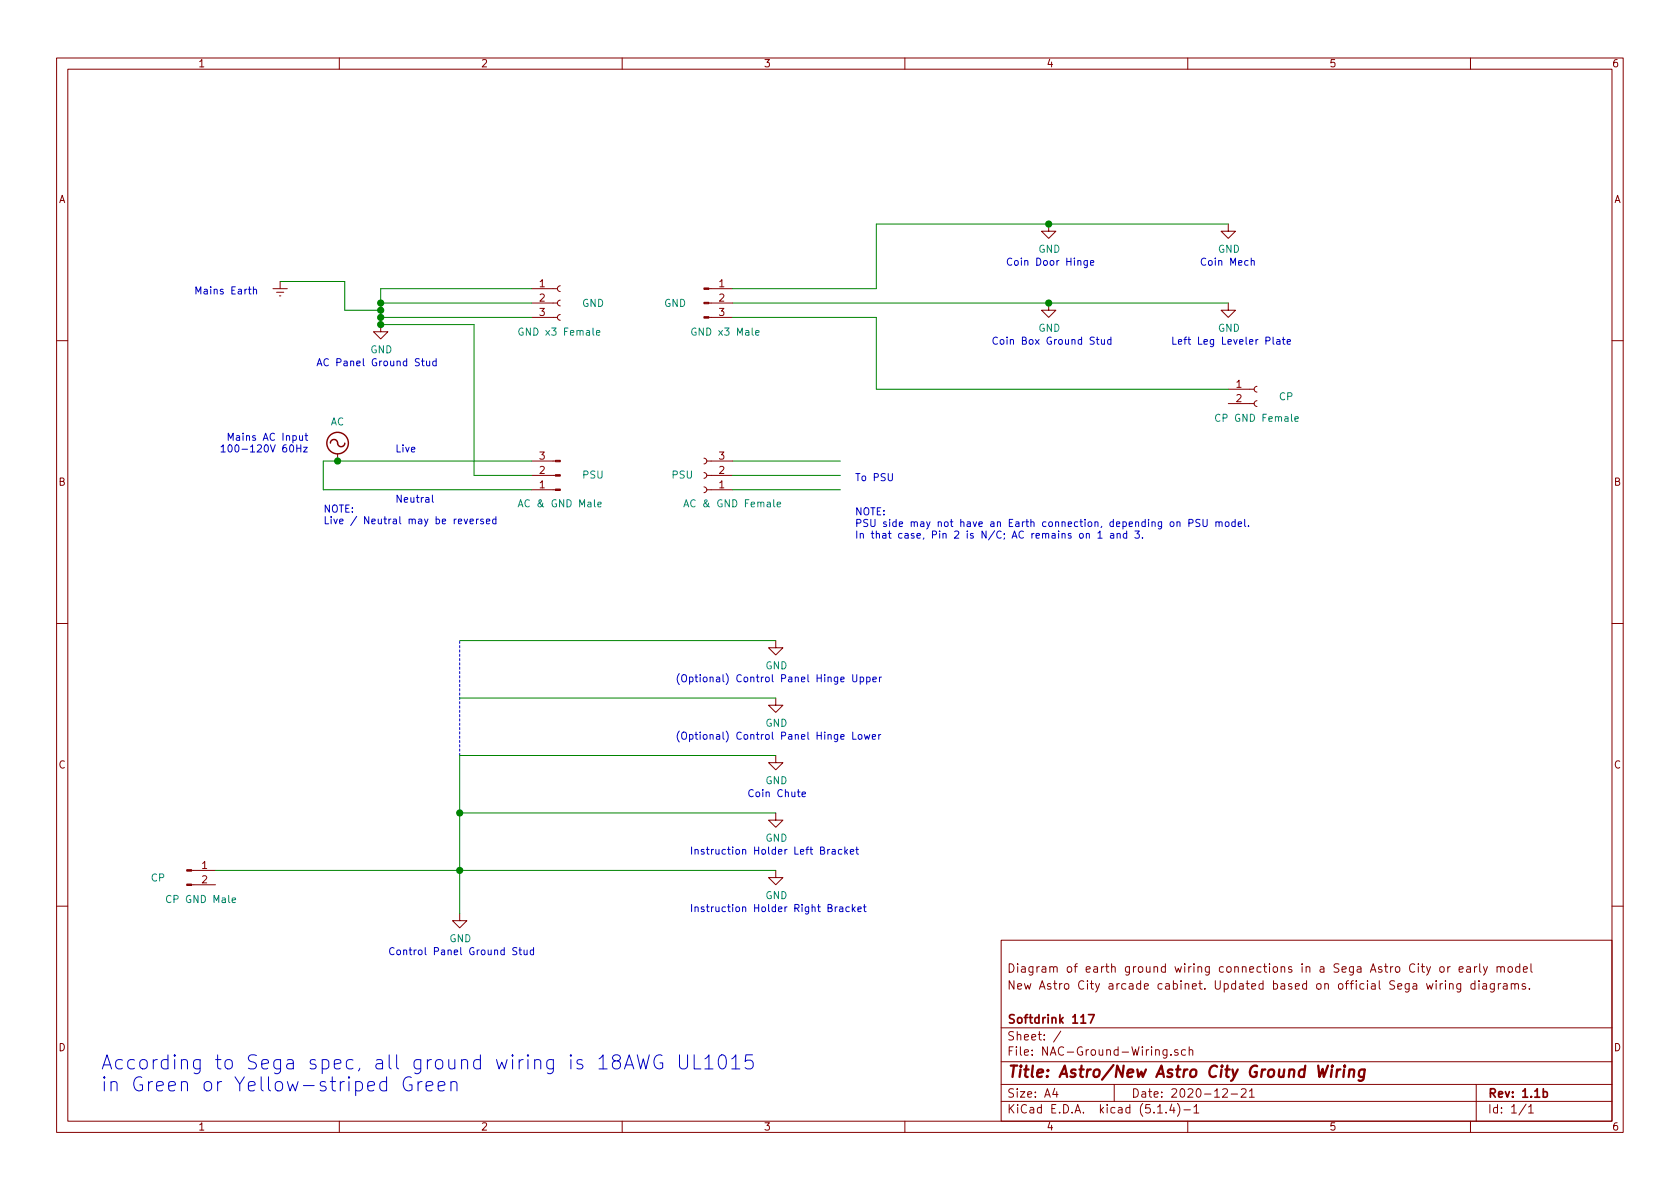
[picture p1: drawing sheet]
EESchema Schematic File Version 4
LIBS:NAC-Ground-Wiring-cache
EELAYER 30 0
EELAYER END
$Descr A4 11693 8268
encoding utf-8
Sheet 1 1
Title "Astro/New Astro City Ground Wiring"
Date "2020-12-21"
Rev "1.1b"
Comp "Softdrink 117"
Comment1 ""
Comment2 "New Astro City arcade cabinet. Updated based on official Sega wiring diagrams."
Comment3 "Diagram of earth ground wiring connections in a Sega Astro City or early model "
Comment4 ""
$EndDescr
$Comp
L power:AC #PWR?
U 1 1
P 2350 3200
F 0 "#PWR?" H 2350 3100 50  0001 C CNN
F 1 "AC" H 2350 3475 50  0000 C CNN
F 2 "" H 2350 3200 50  0001 C CNN
F 3 "" H 2350 3200 50  0001 C CNN
	1    2350 3200
	1    0    0    -1  
$EndComp
$Comp
L power:Earth #PWR?
U 1 1
P 1950 1950
F 0 "#PWR?" H 1950 1700 50  0001 C CNN
F 1 "Earth" H 1950 1800 50  0001 C CNN
F 2 "" H 1950 1950 50  0001 C CNN
F 3 "~" H 1950 1950 50  0001 C CNN
	1    1950 1950
	1    0    0    -1  
$EndComp
Wire Wire Line
	1950 1950 2400 1950
Wire Wire Line
	3300 3300 3700 3300
$Comp
L Connector:Conn_01x03_Female GND
U 1 1
P 3900 2100
F 0 "GND" H 4050 2100 50  0000 L CNN
F 1 "GND x3 Female" H 3600 1900 50  0000 L CNN
F 2 "" H 3900 2100 50  0001 C CNN
F 3 "~" H 3900 2100 50  0001 C CNN
	1    3900 2100
	1    0    0    -1  
$EndComp
$Comp
L Connector:Conn_01x03_Male GND
U 1 1
P 4900 2100
F 0 "GND" H 4700 2100 50  0000 C CNN
F 1 "GND x3 Male" H 5050 1900 50  0000 C CNN
F 2 "" H 4900 2100 50  0001 C CNN
F 3 "~" H 4900 2100 50  0001 C CNN
	1    4900 2100
	1    0    0    -1  
$EndComp
$Comp
L Connector:Conn_01x03_Female PSU
U 1 1
P 4900 3300
F 0 "PSU" H 5050 3300 50  0000 C CNN
F 1 "AC & GND Female" H 4700 3500 50  0000 C CNN
F 2 "" H 4900 3300 50  0001 C CNN
F 3 "~" H 4900 3300 50  0001 C CNN
	1    4900 3300
	-1   0    0    1   
$EndComp
$Comp
L power:GND #PWR?
U 1 1
P 8550 2100
F 0 "#PWR?" H 8550 1850 50  0001 C CNN
F 1 "GND" H 8555 1927 50  0000 C CNN
F 2 "" H 8550 2100 50  0001 C CNN
F 3 "" H 8550 2100 50  0001 C CNN
	1    8550 2100
	1    0    0    -1  
$EndComp
$Comp
L Connector:Conn_01x02_Female CP
U 1 1
P 8750 2700
F 0 "CP" H 8900 2650 50  0000 L CNN
F 1 "CP GND Female" H 8450 2500 50  0000 L CNN
F 2 "" H 8750 2700 50  0001 C CNN
F 3 "~" H 8750 2700 50  0001 C CNN
	1    8750 2700
	1    0    0    -1  
$EndComp
Wire Wire Line
	6100 2000 6100 1550
Wire Wire Line
	2350 3200 3700 3200
Wire Wire Line
	2350 3200 2250 3200
Wire Wire Line
	2250 3400 3700 3400
Wire Wire Line
	2250 3200 2250 3400
$Comp
L power:GND #PWR?
U 1 1
P 2650 2250
F 0 "#PWR?" H 2650 2000 50  0001 C CNN
F 1 "GND" H 2655 2077 50  0000 C CNN
F 2 "" H 2650 2250 50  0001 C CNN
F 3 "" H 2650 2250 50  0001 C CNN
	1    2650 2250
	1    0    0    -1  
$EndComp
Wire Wire Line
	2400 1950 2400 2150
Wire Wire Line
	2400 2150 2650 2150
Wire Wire Line
	2650 2150 2650 2200
Wire Wire Line
	2650 2150 2650 2100
Connection ~ 2650 2150
Wire Wire Line
	2650 2250 2650 2200
Connection ~ 2650 2250
Connection ~ 2650 2200
$Comp
L Connector:Conn_01x03_Male PSU
U 1 1
P 3900 3300
F 0 "PSU" H 3750 3300 50  0000 R CNN
F 1 "AC & GND Male" H 4200 3500 50  0000 R CNN
F 2 "" H 3900 3300 50  0001 C CNN
F 3 "~" H 3900 3300 50  0001 C CNN
	1    3900 3300
	-1   0    0    1   
$EndComp
Connection ~ 2350 3200
Text Notes 2200 2550 0    50   ~ 0
AC Panel Ground Stud
Wire Wire Line
	3300 2250 3300 3300
Text Notes 2150 3150 2    50   ~ 0
Mains AC Input\n100-120V 60Hz
Text Notes 1350 2050 0    50   ~ 0
Mains Earth
Wire Wire Line
	5100 3200 5850 3200
Wire Wire Line
	5100 3300 5850 3300
Wire Wire Line
	5100 3400 5850 3400
Text Notes 5950 3350 0    50   ~ 0
To PSU
$Comp
L power:GND #PWR?
U 1 1
P 7300 2100
F 0 "#PWR?" H 7300 1850 50  0001 C CNN
F 1 "GND" H 7305 1927 50  0000 C CNN
F 2 "" H 7300 2100 50  0001 C CNN
F 3 "" H 7300 2100 50  0001 C CNN
	1    7300 2100
	1    0    0    -1  
$EndComp
Wire Wire Line
	5100 2200 6100 2200
$Comp
L power:GND #PWR?
U 1 1
P 3200 6350
F 0 "#PWR?" H 3200 6100 50  0001 C CNN
F 1 "GND" H 3205 6177 50  0000 C CNN
F 2 "" H 3200 6350 50  0001 C CNN
F 3 "" H 3200 6350 50  0001 C CNN
	1    3200 6350
	1    0    0    -1  
$EndComp
$Comp
L power:GND #PWR?
U 1 1
P 5400 5250
F 0 "#PWR?" H 5400 5000 50  0001 C CNN
F 1 "GND" H 5405 5077 50  0000 C CNN
F 2 "" H 5400 5250 50  0001 C CNN
F 3 "" H 5400 5250 50  0001 C CNN
	1    5400 5250
	1    0    0    -1  
$EndComp
$Comp
L power:GND #PWR?
U 1 1
P 5400 5650
F 0 "#PWR?" H 5400 5400 50  0001 C CNN
F 1 "GND" H 5405 5477 50  0000 C CNN
F 2 "" H 5400 5650 50  0001 C CNN
F 3 "" H 5400 5650 50  0001 C CNN
	1    5400 5650
	1    0    0    -1  
$EndComp
$Comp
L power:GND #PWR?
U 1 1
P 5400 6050
F 0 "#PWR?" H 5400 5800 50  0001 C CNN
F 1 "GND" H 5405 5877 50  0000 C CNN
F 2 "" H 5400 6050 50  0001 C CNN
F 3 "" H 5400 6050 50  0001 C CNN
	1    5400 6050
	1    0    0    -1  
$EndComp
Text Notes 5200 5550 0    50   ~ 0
Coin Chute
Text Notes 4800 5950 0    50   ~ 0
Instruction Holder Left Bracket
Text Notes 4800 6350 0    50   ~ 0
Instruction Holder Right Bracket
Text Notes 2700 6650 0    50   ~ 0
Control Panel Ground Stud
Wire Wire Line
	3200 6350 3200 6050
Wire Wire Line
	5400 5650 3200 5650
Wire Wire Line
	5400 6050 3200 6050
Connection ~ 3200 6050
Wire Wire Line
	3200 6050 3200 5650
Wire Wire Line
	2650 2000 2650 2100
Connection ~ 2650 2100
Text Notes 2750 3150 0    50   ~ 0
Live
Text Notes 2750 3500 0    50   ~ 0
Neutral
Wire Wire Line
	5100 2100 7300 2100
Text Notes 8350 1850 0    50   ~ 0
Coin Mech
$Comp
L power:GND #PWR?
U 1 1
P 8550 1550
F 0 "#PWR?" H 8550 1300 50  0001 C CNN
F 1 "GND" H 8555 1377 50  0000 C CNN
F 2 "" H 8550 1550 50  0001 C CNN
F 3 "" H 8550 1550 50  0001 C CNN
	1    8550 1550
	1    0    0    -1  
$EndComp
Text Notes 7000 1850 0    50   ~ 0
Coin Door Hinge
Text Notes 6900 2400 0    50   ~ 0
Coin Box Ground Stud
Wire Wire Line
	6100 1550 7300 1550
$Comp
L power:GND #PWR?
U 1 1
P 7300 1550
F 0 "#PWR?" H 7300 1300 50  0001 C CNN
F 1 "GND" H 7305 1377 50  0000 C CNN
F 2 "" H 7300 1550 50  0001 C CNN
F 3 "" H 7300 1550 50  0001 C CNN
	1    7300 1550
	1    0    0    -1  
$EndComp
Text Notes 8150 2400 0    50   ~ 0
Left Leg Leveler Plate
Wire Wire Line
	5100 2000 6100 2000
$Comp
L Connector:Conn_01x02_Male CP
U 1 1
P 1300 6050
F 0 "CP" H 1100 6000 50  0000 C CNN
F 1 "CP GND Male" H 1400 5850 50  0000 C CNN
F 2 "" H 1300 6050 50  0001 C CNN
F 3 "~" H 1300 6050 50  0001 C CNN
	1    1300 6050
	1    0    0    -1  
$EndComp
Wire Wire Line
	1500 6050 3200 6050
Text Notes 2250 3650 0    50   ~ 0
NOTE:\nLive / Neutral may be reversed
Wire Wire Line
	6100 2200 6100 2700
Text Notes 5950 3750 0    50   ~ 0
NOTE:\nPSU side may not have an Earth connection, depending on PSU model.\nIn that case, Pin 2 is N/C; AC remains on 1 and 3.
Wire Wire Line
	7300 1550 8550 1550
Connection ~ 7300 1550
Wire Wire Line
	7300 2100 8550 2100
Connection ~ 7300 2100
Wire Wire Line
	6100 2700 8550 2700
Wire Wire Line
	2650 2250 3300 2250
Wire Wire Line
	2650 2200 3700 2200
Wire Wire Line
	2650 2100 3700 2100
Wire Wire Line
	2650 2000 3700 2000
Text Notes 700  7600 0    98   ~ 0
According to Sega spec, all ground wiring is 18AWG UL1015 \nin Green or Yellow-striped Green
$Comp
L power:GND #PWR?
U 1 1
P 5400 4850
F 0 "#PWR?" H 5400 4600 50  0001 C CNN
F 1 "GND" H 5405 4677 50  0000 C CNN
F 2 "" H 5400 4850 50  0001 C CNN
F 3 "" H 5400 4850 50  0001 C CNN
	1    5400 4850
	1    0    0    -1  
$EndComp
$Comp
L power:GND #PWR?
U 1 1
P 5400 4450
F 0 "#PWR?" H 5400 4200 50  0001 C CNN
F 1 "GND" H 5405 4277 50  0000 C CNN
F 2 "" H 5400 4450 50  0001 C CNN
F 3 "" H 5400 4450 50  0001 C CNN
	1    5400 4450
	1    0    0    -1  
$EndComp
Connection ~ 3200 5650
Wire Wire Line
	3200 4850 5400 4850
Wire Wire Line
	5400 4450 3200 4450
Wire Wire Line
	3200 5650 3200 5250
Wire Wire Line
	3200 5250 5400 5250
Wire Notes Line
	3200 5250 3200 4450
Text Notes 4700 4750 0    50   ~ 0
(Optional) Control Panel Hinge Upper
Text Notes 4700 5150 0    50   ~ 0
(Optional) Control Panel Hinge Lower
$EndSCHEMATC
